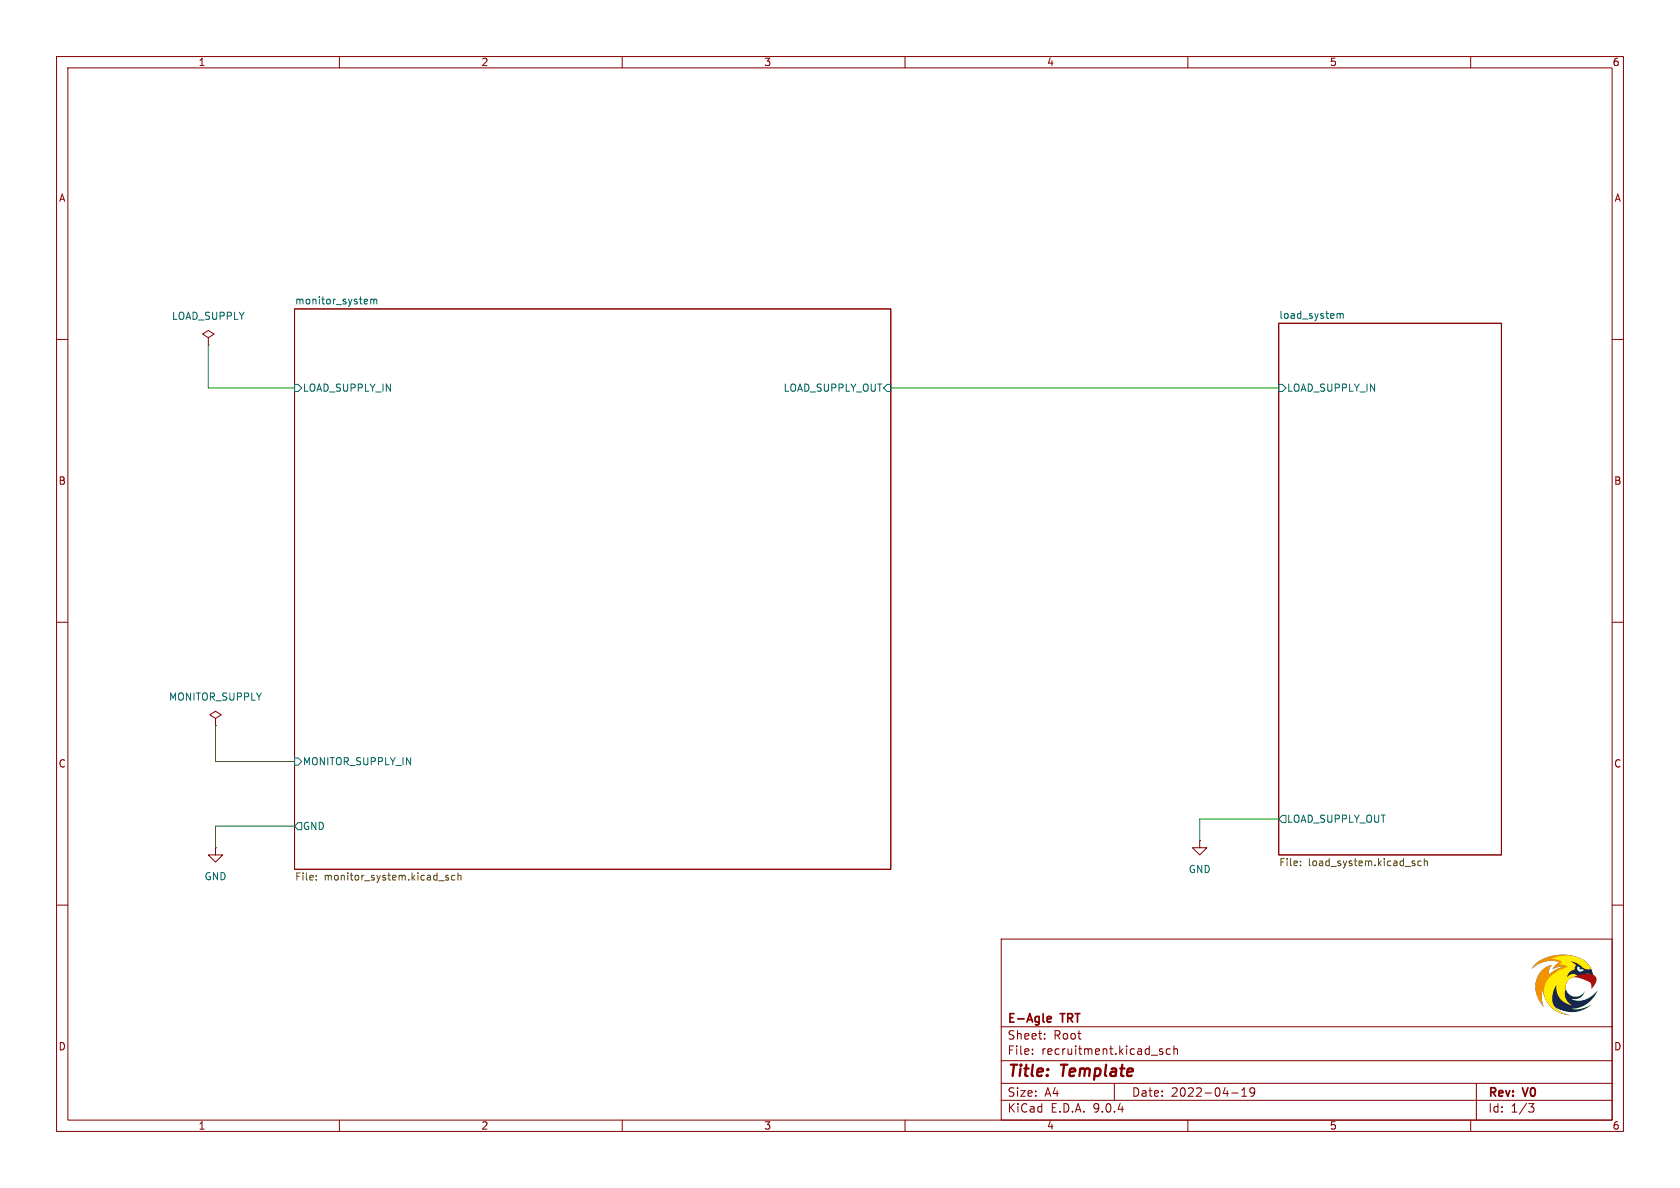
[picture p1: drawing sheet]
(kicad_sch
 (version 20250114)
 (generator "eeschema")
 (generator_version "9.0")
 (paper "A4")
 (title_block
  (title "Template")
  (date "2022-04-19")
  (rev "V0")
  (company "E-Agle TRT"))
 (lib_symbols
  (symbol "power:GND"
   (power)
   (pin_numbers (hide yes))
   (pin_names
    (offset 0) (hide yes)) (exclude_from_sim no) (in_bom yes) (on_board yes)
   (property "Reference" "#PWR" (at 0 -6.35 0) (effects (font (size 1.27 1.27)) (hide yes)))
   (property "Value" "GND" (at 0 -3.81 0) (effects (font (size 1.27 1.27))))
   (property "Footprint" "" (at 0 0 0) (effects (font (size 1.27 1.27)) (hide yes)))
   (property "Datasheet" "" (at 0 0 0) (effects (font (size 1.27 1.27)) (hide yes)))
   (property "Description" "Power symbol creates a global label with name \"GND\" , ground" (at 0 0 0) (effects (font (size 1.27 1.27)) (hide yes)))
   (symbol "GND_0_1"
    (polyline (pts (xy 0 0) (xy 0 -1.27) (xy 1.27 -1.27) (xy 0 -2.54) (xy -1.27 -1.27) (xy 0 -1.27)) (stroke (width 0) (type default)) (fill (type none))))
   (symbol "GND_1_1"
    (pin power_in line (at 0 0 270) (length 0) (name "~" (effects (font (size 1.27 1.27)))) (number "1" (effects (font (size 1.27 1.27))))))
   (embedded_fonts no))
  (symbol "power:PWR_FLAG"
   (power)
   (pin_numbers (hide yes))
   (pin_names
    (offset 0) (hide yes)) (exclude_from_sim no) (in_bom yes) (on_board yes)
   (property "Reference" "#FLG" (at 0 1.905 0) (effects (font (size 1.27 1.27)) (hide yes)))
   (property "Value" "PWR_FLAG" (at 0 3.81 0) (effects (font (size 1.27 1.27))))
   (property "Footprint" "" (at 0 0 0) (effects (font (size 1.27 1.27)) (hide yes)))
   (property "Datasheet" "~" (at 0 0 0) (effects (font (size 1.27 1.27)) (hide yes)))
   (property "Description" "Special symbol for telling ERC where power comes from" (at 0 0 0) (effects (font (size 1.27 1.27)) (hide yes)))
   (symbol "PWR_FLAG_0_0"
    (pin power_out line (at 0 0 90) (length 0) (name "~" (effects (font (size 1.27 1.27)))) (number "1" (effects (font (size 1.27 1.27))))))
   (symbol "PWR_FLAG_0_1"
    (polyline (pts (xy 0 0) (xy 0 1.27) (xy -1.016 1.905) (xy 0 2.54) (xy 1.016 1.905) (xy 0 1.27)) (stroke (width 0) (type default)) (fill (type none))))
   (embedded_fonts no)))
 (wire
  (pts (xy 212.09 148.59) (xy 212.09 144.78))
  (stroke (width 0) (type default)))
 (wire
  (pts (xy 157.48 68.58) (xy 226.06 68.58))
  (stroke (width 0) (type default)))
 (wire
  (pts (xy 212.09 144.78) (xy 226.06 144.78))
  (stroke (width 0) (type default)))
 (wire
  (pts (xy 38.1 149.86) (xy 38.1 146.05))
  (stroke (width 0) (type default)))
 (wire
  (pts (xy 38.1 128.27) (xy 38.1 134.62))
  (stroke (width 0) (type default)))
 (wire
  (pts (xy 36.83 60.96) (xy 36.83 68.58))
  (stroke (width 0) (type default)))
 (wire
  (pts (xy 38.1 146.05) (xy 52.07 146.05))
  (stroke (width 0) (type default)))
 (wire
  (pts (xy 36.83 68.58) (xy 52.07 68.58))
  (stroke (width 0) (type default)))
 (wire
  (pts (xy 38.1 134.62) (xy 52.07 134.62))
  (stroke (width 0) (type default)))
 (symbol
  (lib_id "power:PWR_FLAG")
  (at 38.1 128.27 0)
  (unit 1)
  (exclude_from_sim no)
  (in_bom yes)
  (on_board yes)
  (dnp no)
  (fields_autoplaced yes)
  (property "Reference" "#FLG02" (at 38.1 126.365 0) (effects (font (size 1.27 1.27)) (hide yes)))
  (property "Value" "MONITOR_SUPPLY" (at 38.1 123.19 0) (effects (font (size 1.27 1.27))))
  (property "Footprint" "" (at 38.1 128.27 0) (effects (font (size 1.27 1.27)) (hide yes)))
  (property "Datasheet" "~" (at 38.1 128.27 0) (effects (font (size 1.27 1.27)) (hide yes)))
  (property "Description" "Special symbol for telling ERC where power comes from" (at 38.1 128.27 0) (effects (font (size 1.27 1.27)) (hide yes)))
  (pin "1"))
 (symbol
  (lib_id "power:GND")
  (at 212.09 148.59 0)
  (unit 1)
  (exclude_from_sim no)
  (in_bom yes)
  (on_board yes)
  (dnp no)
  (fields_autoplaced yes)
  (property "Reference" "#PWR03" (at 212.09 154.94 0) (effects (font (size 1.27 1.27)) (hide yes)))
  (property "Value" "GND" (at 212.09 153.67 0) (effects (font (size 1.27 1.27))))
  (property "Footprint" "" (at 212.09 148.59 0) (effects (font (size 1.27 1.27)) (hide yes)))
  (property "Datasheet" "" (at 212.09 148.59 0) (effects (font (size 1.27 1.27)) (hide yes)))
  (property "Description" "Power symbol creates a global label with name \"GND\" , ground" (at 212.09 148.59 0) (effects (font (size 1.27 1.27)) (hide yes)))
  (pin "1"))
 (symbol
  (lib_id "power:GND")
  (at 38.1 149.86 0)
  (unit 1)
  (exclude_from_sim no)
  (in_bom yes)
  (on_board yes)
  (dnp no)
  (fields_autoplaced yes)
  (property "Reference" "#PWR02" (at 38.1 156.21 0) (effects (font (size 1.27 1.27)) (hide yes)))
  (property "Value" "GND" (at 38.1 154.94 0) (effects (font (size 1.27 1.27))))
  (property "Footprint" "" (at 38.1 149.86 0) (effects (font (size 1.27 1.27)) (hide yes)))
  (property "Datasheet" "" (at 38.1 149.86 0) (effects (font (size 1.27 1.27)) (hide yes)))
  (property "Description" "Power symbol creates a global label with name \"GND\" , ground" (at 38.1 149.86 0) (effects (font (size 1.27 1.27)) (hide yes)))
  (pin "1"))
 (symbol
  (lib_id "power:PWR_FLAG")
  (at 36.83 60.96 0)
  (unit 1)
  (exclude_from_sim no)
  (in_bom yes)
  (on_board yes)
  (dnp no)
  (fields_autoplaced yes)
  (property "Reference" "#FLG01" (at 36.83 59.055 0) (effects (font (size 1.27 1.27)) (hide yes)))
  (property "Value" "LOAD_SUPPLY" (at 36.83 55.88 0) (effects (font (size 1.27 1.27))))
  (property "Footprint" "" (at 36.83 60.96 0) (effects (font (size 1.27 1.27)) (hide yes)))
  (property "Datasheet" "~" (at 36.83 60.96 0) (effects (font (size 1.27 1.27)) (hide yes)))
  (property "Description" "Special symbol for telling ERC where power comes from" (at 36.83 60.96 0) (effects (font (size 1.27 1.27)) (hide yes)))
  (pin "1"))
 (sheet
  (at 52.07 54.61)
  (size 105.41 99.06)
  (exclude_from_sim no)
  (in_bom yes)
  (on_board yes)
  (dnp no)
  (fields_autoplaced yes)
  (stroke (width 0.1524) (type solid))
  (fill (color 0 0 0 0.0000))
  (property "Sheetname" "monitor_system" (at 52.07 53.8984 0) (effects (font (size 1.27 1.27)) (justify left bottom)))
  (property "Sheetfile" "monitor_system.kicad_sch" (at 52.07 154.2546 0) (effects (font (size 1.27 1.27)) (justify left top)))
  (pin "LOAD_SUPPLY_IN" input (at 52.07 68.58 180) (effects (font (size 1.27 1.27)) (justify left)))
  (pin "GND" output (at 52.07 146.05 180) (effects (font (size 1.27 1.27)) (justify left)))
  (pin "MONITOR_SUPPLY_IN" input (at 52.07 134.62 180) (effects (font (size 1.27 1.27)) (justify left)))
  (pin "LOAD_SUPPLY_OUT" input (at 157.48 68.58 0) (effects (font (size 1.27 1.27)) (justify right))))
 (sheet
  (at 226.06 57.15)
  (size 39.37 93.98)
  (exclude_from_sim no)
  (in_bom yes)
  (on_board yes)
  (dnp no)
  (fields_autoplaced yes)
  (stroke (width 0.1524) (type solid))
  (fill (color 0 0 0 0.0000))
  (property "Sheetname" "load_system" (at 226.06 56.4384 0) (effects (font (size 1.27 1.27)) (justify left bottom)))
  (property "Sheetfile" "load_system.kicad_sch" (at 226.06 151.7146 0) (effects (font (size 1.27 1.27)) (justify left top)))
  (pin "LOAD_SUPPLY_IN" input (at 226.06 68.58 180) (effects (font (size 1.27 1.27)) (justify left)))
  (pin "LOAD_SUPPLY_OUT" output (at 226.06 144.78 180) (effects (font (size 1.27 1.27)) (justify left))))
 (sheet_instances
  (path ""
   (page "1")))
 (embedded_fonts no))
